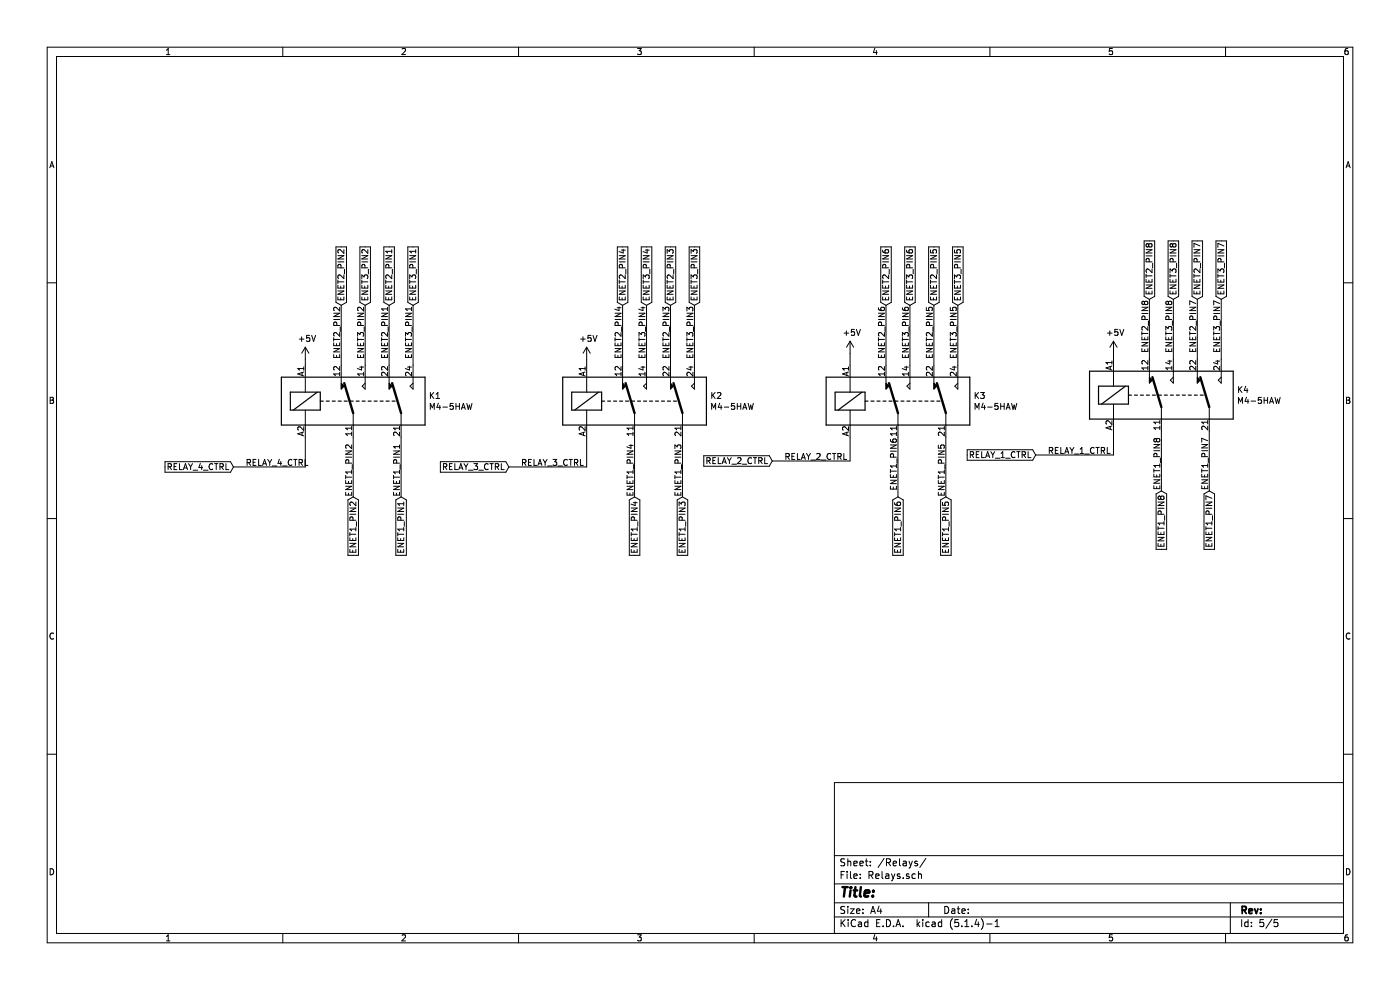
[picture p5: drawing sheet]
EESchema Schematic File Version 4
LIBS:NetworkBreaker-cache
EELAYER 30 0
EELAYER END
$Descr A4 11693 8268
encoding utf-8
Sheet 5 5
Title ""
Date ""
Rev ""
Comp ""
Comment1 ""
Comment2 ""
Comment3 ""
Comment4 ""
$EndDescr
Text Label 2050 3900 0    50   ~ 0
RELAY_4_CTRL
Wire Wire Line
	1950 3900 2550 3900
Wire Wire Line
	8650 3800 9300 3800
Wire Wire Line
	9300 3600 9300 3800
Wire Wire Line
	6450 3850 7100 3850
Wire Wire Line
	7100 3650 7100 3850
Wire Wire Line
	4250 3900 4900 3900
Wire Wire Line
	4900 3650 4900 3900
Wire Wire Line
	2550 3650 2550 3900
Text Label 4350 3900 0    50   ~ 0
RELAY_3_CTRL
Text Label 6550 3850 0    50   ~ 0
RELAY_2_CTRL
Text Label 8750 3800 0    50   ~ 0
RELAY_1_CTRL
$Comp
L power:+5V #PWR?
U 1 1
P 7100 2950
AR Path="/5F5FF8E8" Ref="#PWR?"  Part="1" 
AR Path="/5F5F72A9/5F5FF8E8" Ref="#PWR09"  Part="1" 
AR Path="/5F7D0AA2/5F5FF8E8" Ref="#PWR0109"  Part="1" 
F 0 "#PWR0109" H 7100 2800 50  0001 C CNN
F 1 "+5V" H 7115 3123 50  0000 C CNN
F 2 "" H 7100 2950 50  0001 C CNN
F 3 "" H 7100 2950 50  0001 C CNN
	1    7100 2950
	1    0    0    -1  
$EndComp
$Comp
L power:+5V #PWR?
U 1 1
P 4900 3000
AR Path="/5F5FF8E2" Ref="#PWR?"  Part="1" 
AR Path="/5F5F72A9/5F5FF8E2" Ref="#PWR08"  Part="1" 
AR Path="/5F7D0AA2/5F5FF8E2" Ref="#PWR0110"  Part="1" 
F 0 "#PWR0110" H 4900 2850 50  0001 C CNN
F 1 "+5V" H 4915 3173 50  0000 C CNN
F 2 "" H 4900 3000 50  0001 C CNN
F 3 "" H 4900 3000 50  0001 C CNN
	1    4900 3000
	1    0    0    -1  
$EndComp
$Comp
L power:+5V #PWR?
U 1 1
P 2550 3000
AR Path="/5F5FF8DC" Ref="#PWR?"  Part="1" 
AR Path="/5F5F72A9/5F5FF8DC" Ref="#PWR07"  Part="1" 
AR Path="/5F7D0AA2/5F5FF8DC" Ref="#PWR0111"  Part="1" 
F 0 "#PWR0111" H 2550 2850 50  0001 C CNN
F 1 "+5V" H 2565 3173 50  0000 C CNN
F 2 "" H 2550 3000 50  0001 C CNN
F 3 "" H 2550 3000 50  0001 C CNN
	1    2550 3000
	1    0    0    -1  
$EndComp
Wire Wire Line
	3350 3650 3350 4150
Wire Wire Line
	2950 3650 2950 4150
Wire Wire Line
	5700 3650 5700 4150
Wire Wire Line
	5300 3650 5300 4150
Wire Wire Line
	7900 3650 7900 4150
Wire Wire Line
	7500 3650 7500 4150
Wire Wire Line
	3450 3050 3450 2550
Wire Wire Line
	3250 3050 3250 2550
Wire Wire Line
	3050 3050 3050 2550
Wire Wire Line
	2850 2550 2850 3050
Wire Wire Line
	5800 3050 5800 2550
Wire Wire Line
	5600 3050 5600 2550
Wire Wire Line
	5400 3050 5400 2550
Wire Wire Line
	5200 2550 5200 3050
Wire Wire Line
	8000 3050 8000 2550
Wire Wire Line
	7800 3050 7800 2550
Wire Wire Line
	7600 3050 7600 2550
Wire Wire Line
	7400 2550 7400 3050
Wire Wire Line
	10100 3600 10100 4100
Wire Wire Line
	9700 3600 9700 4100
Wire Wire Line
	10200 3000 10200 2500
Wire Wire Line
	10000 3000 10000 2500
Wire Wire Line
	9800 3000 9800 2500
Wire Wire Line
	9600 2500 9600 3000
Text Label 3250 3000 1    50   ~ 0
ENET2_PIN1
Text Label 2850 3000 1    50   ~ 0
ENET2_PIN2
Text Label 5600 3000 1    50   ~ 0
ENET2_PIN3
Text Label 5200 3000 1    50   ~ 0
ENET2_PIN4
Text Label 7800 3000 1    50   ~ 0
ENET2_PIN5
Text Label 7400 3000 1    50   ~ 0
ENET2_PIN6
Text Label 10000 2950 1    50   ~ 0
ENET2_PIN7
Text Label 9600 2950 1    50   ~ 0
ENET2_PIN8
Text Label 3350 4150 1    50   ~ 0
ENET1_PIN1
Text Label 2950 4150 1    50   ~ 0
ENET1_PIN2
Text Label 5700 4150 1    50   ~ 0
ENET1_PIN3
Text Label 5300 4150 1    50   ~ 0
ENET1_PIN4
Text Label 7900 4150 1    50   ~ 0
ENET1_PIN5
Text Label 7500 4100 1    50   ~ 0
ENET1_PIN6
Text Label 10100 3650 3    50   ~ 0
ENET1_PIN7
Text Label 9700 3650 3    50   ~ 0
ENET1_PIN8
Text Label 3450 3000 1    50   ~ 0
ENET3_PIN1
Text Label 3050 3000 1    50   ~ 0
ENET3_PIN2
Text Label 5800 3000 1    50   ~ 0
ENET3_PIN3
Text Label 5400 3000 1    50   ~ 0
ENET3_PIN4
Text Label 8000 3000 1    50   ~ 0
ENET3_PIN5
Text Label 7600 3000 1    50   ~ 0
ENET3_PIN6
Text Label 10200 2950 1    50   ~ 0
ENET3_PIN7
Text Label 9800 2950 1    50   ~ 0
ENET3_PIN8
Wire Wire Line
	9300 2950 9300 3000
Wire Wire Line
	4900 3000 4900 3050
Wire Wire Line
	2550 3000 2550 3050
$Comp
L power:+5V #PWR?
U 1 1
P 9300 2950
AR Path="/5F5FF8A3" Ref="#PWR?"  Part="1" 
AR Path="/5F5F72A9/5F5FF8A3" Ref="#PWR010"  Part="1" 
AR Path="/5F7D0AA2/5F5FF8A3" Ref="#PWR0112"  Part="1" 
F 0 "#PWR0112" H 9300 2800 50  0001 C CNN
F 1 "+5V" H 9315 3123 50  0000 C CNN
F 2 "" H 9300 2950 50  0001 C CNN
F 3 "" H 9300 2950 50  0001 C CNN
	1    9300 2950
	1    0    0    -1  
$EndComp
Wire Wire Line
	7100 2950 7100 3050
$Comp
L Relay:FINDER-30.22 K?
U 1 1
P 9700 3300
AR Path="/5F5FF89C" Ref="K?"  Part="1" 
AR Path="/5F5F72A9/5F5FF89C" Ref="K4"  Part="1" 
AR Path="/5F7D0AA2/5F5FF89C" Ref="K4"  Part="1" 
F 0 "K4" H 10330 3346 50  0000 L CNN
F 1 "M4-5HAW" H 10330 3255 50  0000 L CNN
F 2 "Relay_THT:Relay_DPDT_Finder_30.22" H 11050 3270 50  0001 C CNN
F 3 "http://gfinder.findernet.com/assets/Series/354/S30EN.pdf" H 9500 3300 50  0001 C CNN
F 4 "C165868" V 9700 3300 50  0001 C CNN "LCSC"
	1    9700 3300
	1    0    0    -1  
$EndComp
$Comp
L Relay:FINDER-30.22 K?
U 1 1
P 7500 3350
AR Path="/5F5FF895" Ref="K?"  Part="1" 
AR Path="/5F5F72A9/5F5FF895" Ref="K3"  Part="1" 
AR Path="/5F7D0AA2/5F5FF895" Ref="K3"  Part="1" 
F 0 "K3" H 8130 3396 50  0000 L CNN
F 1 "M4-5HAW" H 8130 3305 50  0000 L CNN
F 2 "Relay_THT:Relay_DPDT_Finder_30.22" H 8850 3320 50  0001 C CNN
F 3 "http://gfinder.findernet.com/assets/Series/354/S30EN.pdf" H 7300 3350 50  0001 C CNN
F 4 "C165868" V 7500 3350 50  0001 C CNN "LCSC"
	1    7500 3350
	1    0    0    -1  
$EndComp
$Comp
L Relay:FINDER-30.22 K?
U 1 1
P 5300 3350
AR Path="/5F5FF88E" Ref="K?"  Part="1" 
AR Path="/5F5F72A9/5F5FF88E" Ref="K2"  Part="1" 
AR Path="/5F7D0AA2/5F5FF88E" Ref="K2"  Part="1" 
F 0 "K2" H 5930 3396 50  0000 L CNN
F 1 "M4-5HAW" H 5930 3305 50  0000 L CNN
F 2 "Relay_THT:Relay_DPDT_Finder_30.22" H 6650 3320 50  0001 C CNN
F 3 "http://gfinder.findernet.com/assets/Series/354/S30EN.pdf" H 5100 3350 50  0001 C CNN
F 4 "C165868" V 5300 3350 50  0001 C CNN "LCSC"
	1    5300 3350
	1    0    0    -1  
$EndComp
$Comp
L Relay:FINDER-30.22 K?
U 1 1
P 2950 3350
AR Path="/5F5FF887" Ref="K?"  Part="1" 
AR Path="/5F5F72A9/5F5FF887" Ref="K1"  Part="1" 
AR Path="/5F7D0AA2/5F5FF887" Ref="K1"  Part="1" 
F 0 "K1" H 3580 3396 50  0000 L CNN
F 1 "M4-5HAW" H 3580 3305 50  0000 L CNN
F 2 "Relay_THT:Relay_DPDT_Finder_30.22" H 4300 3320 50  0001 C CNN
F 3 "http://gfinder.findernet.com/assets/Series/354/S30EN.pdf" H 2750 3350 50  0001 C CNN
F 4 "C165868" V 2950 3350 50  0001 C CNN "LCSC"
	1    2950 3350
	1    0    0    -1  
$EndComp
Text GLabel 9700 4100 3    50   Input ~ 0
ENET1_PIN8
Text GLabel 10100 4100 3    50   Input ~ 0
ENET1_PIN7
Text GLabel 7500 4150 3    50   Input ~ 0
ENET1_PIN6
Text GLabel 7900 4150 3    50   Input ~ 0
ENET1_PIN5
Text GLabel 5300 4150 3    50   Input ~ 0
ENET1_PIN4
Text GLabel 5700 4150 3    50   Input ~ 0
ENET1_PIN3
Text GLabel 2950 4150 3    50   Input ~ 0
ENET1_PIN2
Text GLabel 3350 4150 3    50   Input ~ 0
ENET1_PIN1
Text GLabel 9600 2500 1    50   Input ~ 0
ENET2_PIN8
Text GLabel 10000 2500 1    50   Input ~ 0
ENET2_PIN7
Text GLabel 7400 2550 1    50   Input ~ 0
ENET2_PIN6
Text GLabel 7800 2550 1    50   Input ~ 0
ENET2_PIN5
Text GLabel 5200 2550 1    50   Input ~ 0
ENET2_PIN4
Text GLabel 5600 2550 1    50   Input ~ 0
ENET2_PIN3
Text GLabel 2850 2550 1    50   Input ~ 0
ENET2_PIN2
Text GLabel 3250 2550 1    50   Input ~ 0
ENET2_PIN1
Text GLabel 9800 2500 1    50   Input ~ 0
ENET3_PIN8
Text GLabel 10200 2500 1    50   Input ~ 0
ENET3_PIN7
Text GLabel 7600 2550 1    50   Input ~ 0
ENET3_PIN6
Text GLabel 8000 2550 1    50   Input ~ 0
ENET3_PIN5
Text GLabel 5400 2550 1    50   Input ~ 0
ENET3_PIN4
Text GLabel 5800 2550 1    50   Input ~ 0
ENET3_PIN3
Text GLabel 3050 2550 1    50   Input ~ 0
ENET3_PIN2
Text GLabel 3450 2550 1    50   Input ~ 0
ENET3_PIN1
Text GLabel 8650 3800 0    50   Input ~ 0
RELAY_1_CTRL
Text GLabel 6450 3850 0    50   Input ~ 0
RELAY_2_CTRL
Text GLabel 4250 3900 0    50   Input ~ 0
RELAY_3_CTRL
Text GLabel 1950 3900 0    50   Input ~ 0
RELAY_4_CTRL
$EndSCHEMATC
